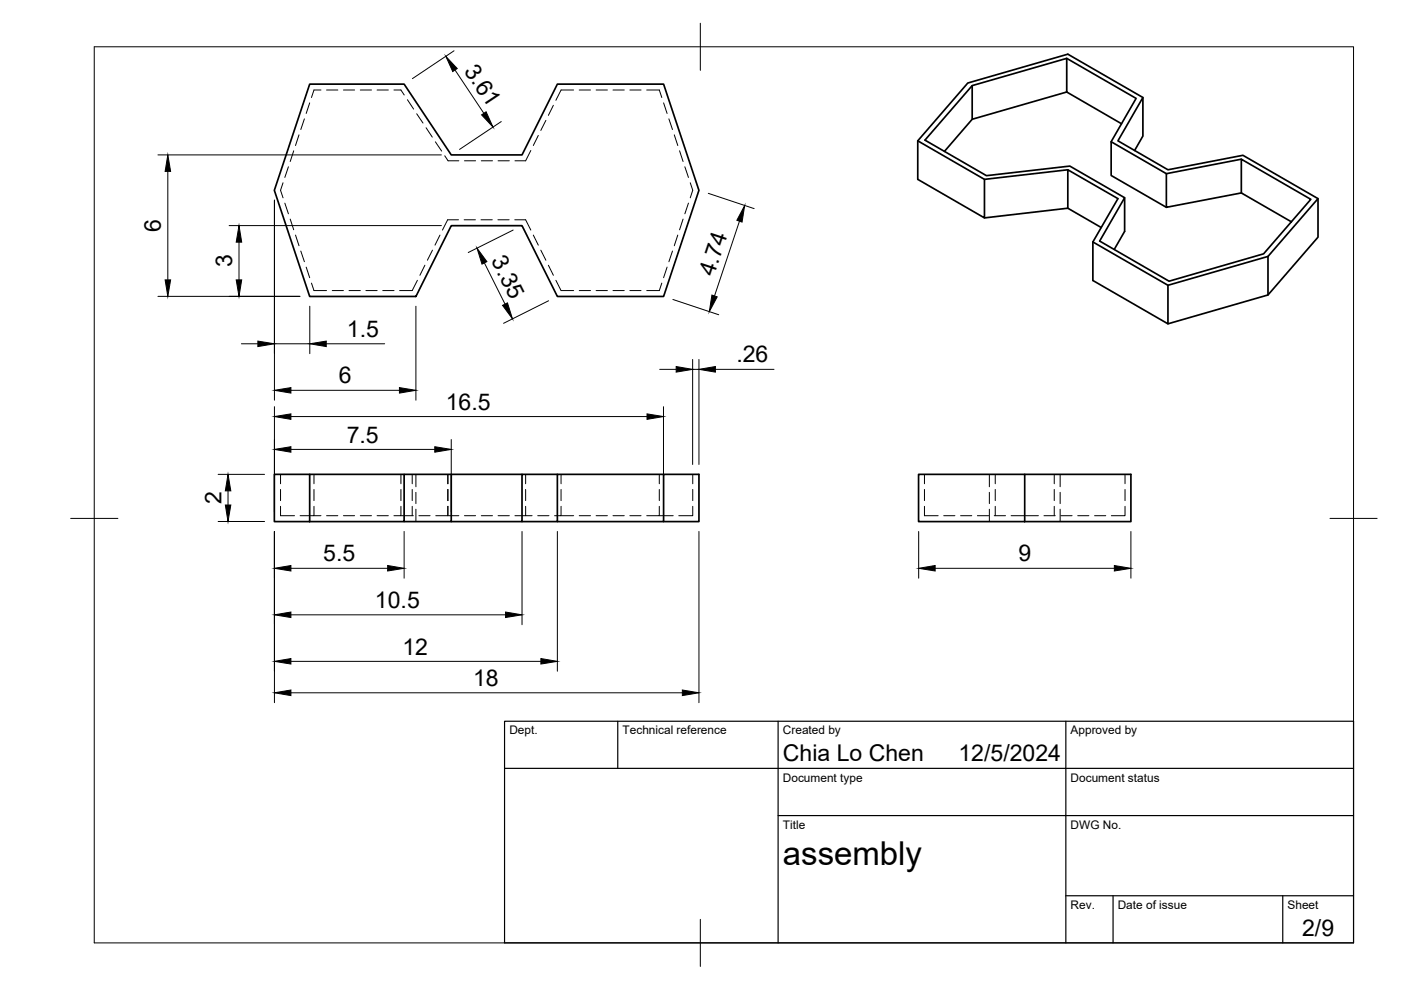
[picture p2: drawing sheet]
<svg xmlns="http://www.w3.org/2000/svg" width="297mm" height="210mm" viewBox="0 0 297 210" stroke-linecap="round" stroke-linejoin="round" font-family="sans-serif">
<!-- layer: Visible -->
<g fill="none" stroke="#000" stroke-width=".36">
<path d="M65.7 17.8h20l10 15h15l7.5-15h22.5l7.5 22.6-7.5 22.5h-22.5l-7.5-15h-15l-7.5 15h-22.5l-7.5-22.5zM206.1 18.2l20.1-5.8v7.1l-20.1 5.8zM206.1 18.2l-10 11.5 13 7.5 17.7-2 11.6 6.7v7.2l-2.2 3.8M226.2 12.4l14.7 8.5-5.3 9.1M226.2 19.5l11.6 6.7M194.6 29.9l14.1 8.1M206.1 25.3l-5.9 6.8M240.6 31.9l1.7-3.1v-8.1l-15.9-9.2-21.2 6.1-10.6 12.3v8.1l14.1 8.2v-8.2l17.7-2M242.3 20.7l-5.3 9.2 10.6 6.1 15.9-3.1 15.9 9.2v8.2l-10.6 12.2M247.3 36.8l-11.7-6.8v7.2l11.7 6.8M263.2 33.8l-15.9 3v7.2l15.9-3.1M208.7 46.2l17.7-2.1v-8.1l10.6 6.1-5.3 9.2v8.2l15.9 9.2v-8.2l21.2-6.1"/>
<path d="M226.4 44.1l7.1 4.1M231.7 51.3l15.9 9.2M238.4 41.9l-5.2 9.2 14.7 8.5 20-5.8 10-11.5-14.7-8.5v7.1l10.6 6.1M279.4 42.1l-10.6 12.3v8.1l-21.2 6.2M58.2 100.6h7.5v10h-7.5zM65.7 100.6h20M95.7 100.6h-10v10h-20M110.7 100.6h-15v10h-10M118.2 100.6h-7.5v10h-15M118.2 110.6h22.5v-10h7.5v10h-7.5M140.7 100.6h-22.5v10h-7.5M194.8 100.6h22.5v10h-22.5z"/>
<path d="M217.3 100.6h22.5v10h-22.5"/>
</g>
<!-- layer: Hidden -->
<g fill="none" stroke="#000" stroke-width=".21">
<path d="M68.1 19.1h-1.5l-.6 1.6M69.2 19.1h2.4M72.8 19.1h2.4M76.4 19.1h2.4M79.9 19.1h2.4M83.5 19.1h1.5l.7 1M121.6 19.1h-2.6l-1.1 2.2M122.8 19.1h2.4M126.4 19.1h2.4M130 19.1h2.4M133.5 19.1h2.4M137.1 19.1h2.7l.5 1.6"/>
<path d="M60 38.7l-.5 1.6 .5 1.6M61.2 35.4l-.8 2.2M62.3 32l-.8 2.2M63.4 28.6l-.7 2.3M64.5 25.2l-.7 2.3M65.7 21.8l-.8 2.3M86.4 21.1l1.3 2M88.3 24.1l1.4 2M90.3 27.1l1.4 2M92.3 30.1l1.3 1.9M94.3 33l.7 1.1h2.3M98.5 34.1h2.3"/>
<path d="M102 34.1h2.4M105.6 34.1h2.4M112.5 31.9l-1.1 2.2h-2.2M114.1 28.7l-1 2.2M115.7 25.5l-1 2.2M117.3 22.3l-1 2.2M140.7 21.8l.7 2.3M141.8 25.2l.8 2.3M143 28.6l.7 2.3M144.1 32l.7 2.2M145.2 35.4l.8 2.2M146.3 38.7l.6 1.6-.6 1.6"/>
<path d="M60.4 43.1l.8 2.2M61.5 46.5l.8 2.2M62.7 49.8l.7 2.3M63.8 53.2l.7 2.3M64.9 56.6l.8 2.3M88.5 59.4l-1.1 2.2h-2.7M90.1 56.2l-1.1 2.2M91.7 53l-1.1 2.2M93.3 49.8l-1.1 2.2M97.2 46.6h-2.3l-1.1 2.2M98.4 46.6h2.4M102 46.6h2.4"/>
<path d="M105.6 46.6h2.3M109.1 46.6h2.3l1.1 2.2M113.1 49.8l1 2.2M114.7 53l1 2.2M116.3 56.2l1 2.2M117.9 59.4l1.1 2.2h2.6M141.4 56.6l-.7 2.3M142.6 53.2l-.8 2.3M143.7 49.8l-.7 2.3M144.8 46.5l-.7 2.2M146 43.1l-.8 2.2M66 60l.6 1.6h2.6"/>
<path d="M70.4 61.6h2.4M74 61.6h2.4M77.6 61.6h2.4M81.2 61.6h2.3M122.8 61.6h2.4M126.4 61.6h2.4M130 61.6h2.4M133.5 61.6h2.4M140.3 60l-.5 1.6h-2.7M59.5 100.6v2M59.5 103.8v2.3M59.5 107.4v1.9h2.9"/>
<path d="M66.6 107.4v1.9h-3M66.6 100.6v2M66.6 103.8v2.3M66.6 109.3h1.5M69.2 109.3h2.4M72.8 109.3h2.4M76.4 109.3h2.4M79.9 109.3h2.4M85 107.4v1.9h-1.5M85 109.3h2.6M85 100.6v2M85 103.8v2.3"/>
<path d="M87.4 100.6v2M87.4 103.8v2.3M87.4 107.4v1.9M88.2 100.6v2.6M88.2 104.4v2.4M88.2 108v2.6M88.8 109.3h2.4M94.9 100.6v2M94.9 103.8v2.3M94.9 107.4v1.9M95 107.4v1.9h-2.6M95 109.3h2.3"/>
<path d="M95 100.6v2M95 103.8v2.3M98.5 109.3h2.3M102 109.3h2.4M105.6 109.3h2.4M111.4 107.4v1.9h-2.2M111.4 109.3h1.4M111.4 100.6v2M111.4 103.8v2.3M114 109.3h2.4M119 107.4v1.9h-1.4M119 109.3h2.6"/>
<path d="M119 100.6v2M119 103.8v2.3M122.8 109.3h2.4M126.4 109.3h2.4M130 109.3h2.4M133.5 109.3h2.4M139.8 107.4v1.9h-2.7M139.8 109.3h2.9M139.8 100.6v2M139.8 103.8v2.3M146.9 107.4v1.9h-3M146.9 100.6v2"/>
<path d="M146.9 103.8v2.3M196 107.4v1.9h2.9M196 100.6v2M196 103.8v2.3M200.1 109.3h2.4M203.7 109.3h2.3M207.2 109.3h2.4M209.8 100.6v2.6M209.8 104.4v2.4M209.8 108v2.6M210.8 109.3h2.4M211 100.6v2"/>
<path d="M211 103.8v2.3M211 107.4v1.9M214.4 109.3h5.8M221.3 109.3h2.4M223.5 100.6v2M223.5 103.8v2.3M223.5 107.4v1.9M224.8 100.6v2.6M224.8 104.4v2.4M224.8 108v2.6M224.9 109.3h2.4M228.5 109.3h2.4"/>
<path d="M232.1 109.3h2.3M238.5 107.4v1.9h-2.9M238.5 100.6v2M238.5 103.8v2.3"/>
</g>
<!-- layer: BORDER -->
<path d="M20 9.9h267v190h-267zM148.5 4.9v10M15 109.9h10M282 109.9h10M148.5 194.9v10" fill="none" stroke="#000" stroke-width=".21"/>
<!-- layer: TITLEBLOCK -->
<path d="M107 152.9h180v47h-180zM131 152.9v10M165 152.9v47M226 152.9v47M107 162.9h180M165 172.9h122M226 189.9h61M236 189.9v10M272 189.9v10" fill="none" stroke="#000" stroke-width=".25"/>
<!-- layer: FD_Dimensions -->
<g fill="none" stroke="#000" stroke-width=".21">
<path d="M96.3 10.8l-8.9 5.9M96.5 14.9l6.1 9.1M33.5 32.8h60.1M35.6 36.3v23M106.3 25.8l-8.9 5.9M48.6 47.8h45M50.7 51.3v8M58.2 42.4v42.5M102.7 55.7l4.4 8.8M108.8 48.8l-9.5 4.7M150.2 41l9.7 3.2M156.8 46.9l-5.3 15.9"/>
<path d="M33.5 62.8h30.1M51.2 72.9h3.5M58.2 72.9h7.5M65.7 64.9v10.1M69.2 72.9h12.4M88.2 64.9v20M116.3 63.8l-9.5 4.8M139.9 78.3h3.5M142.7 63.5l9.7 3.2M146.9 76.2v22.3M146.9 78.3h1.3M148.2 76.2v22.3"/>
<path d="M151.7 78.3h12.4M58.2 86.2v22.3M61.7 88.3h75.5M61.7 95.3h30.5M61.7 82.8h23M95.7 93.2v15.3M140.7 86.2v22.3M46.2 110.6h9.9M46.2 100.6h9.9M48.3 104.1v3M58.2 112.7v36.3M85.7 112.7v9.9"/>
<path d="M110.7 112.7v19.8M118.2 112.7v29.6M148.2 112.7v36.3M194.8 112.7v9.9M239.8 112.7v9.9M61.7 120.5h20.5M61.7 130.4h45.5M198.3 120.5h38M61.7 146.9h83M61.7 140.2h53"/>
</g>
<g fill="#000" stroke="#000" stroke-width=".21">
<path d="M94.5 12l2.4 2.5-.9 .7zM35.6 32.8l.6 3.5h-1.2zM102.1 24.4l1-.7 1.4 3.2zM35 59.3h1.2l-.6 3.5zM50.1 59.3h1.1l-.5 3.5zM50.7 47.8l.5 3.5h-1.1zM101.1 52.6l2.1 2.9-1 .5zM157.9 43.6l-.6 3.5-1.1-.4zM54.7 72.3l3.5 .6-3.5 .6zM65.7 72.9l3.5-.6v1.2zM106.6 64.7l1-.5 1 3.4zM143.4 77.7l3.5 .6-3.5 .6z"/>
<path d="M150.9 62.6l1.2 .3-1.7 3.2zM148.2 78.3l3.5-.6v1.2zM58.2 88.3l3.5-.6v1.2zM58.2 95.3l3.5-.6v1.2zM58.2 82.8l3.5-.6v1.1zM84.7 82.2l3.5 .6-3.5 .5zM92.2 94.7l3.5 .6-3.5 .6zM137.2 87.7l3.5 .6-3.5 .6zM47.8 107.1h1.1l-.6 3.5zM48.3 100.6l.6 3.5h-1.1zM58.2 120.5l3.5-.6v1.2zM82.2 119.9l3.5 .6-3.5 .6z"/>
<path d="M194.8 120.5l3.5-.6v1.2zM236.3 119.9l3.5 .6-3.5 .6zM58.2 140.2l3.5-.6v1.2zM58.2 130.4l3.5-.6v1.1zM107.2 129.8l3.5 .6-3.5 .5zM114.7 139.6l3.5 .6-3.5 .6zM58.2 146.9l3.5-.6v1.2zM144.7 146.3l3.5 .6-3.5 .6z"/>
</g>
<text font-size="7" x="166" y="183.4">assembly</text>
<g font-size="4.9">
<text x="98.3" y="15" transform="rotate(56 98.3 15)">3.61</text>
<text x="34.1" y="49.2" transform="rotate(-90 34.1 49.2)">6</text>
<text x="49.2" y="56.7" transform="rotate(-90 49.2 56.7)">3</text>
<text x="104.1" y="55.2" transform="rotate(63 104.1 55.2)">3.35</text>
<text x="151.3" y="58.8" transform="rotate(-72 151.3 58.8)">4.74</text>
<text x="73.6" y="71.4">1.5</text>
<text x="156.1" y="76.8">.26</text>
<text x="71.8" y="81.3">6</text>
<text x="94.5" y="86.9">16.5</text>
<text x="73.5" y="93.8">7.5</text>
<text x="46.9" y="106.9" transform="rotate(-90 46.9 106.9)">2</text>
<text x="68.5" y="119">5.5</text>
<text x="215.9" y="119">9</text>
<text x="79.5" y="128.9">10.5</text>
<text x="85.3" y="138.8">12</text>
<text x="100.3" y="145.4">18</text>
<text x="166" y="161.4">Chia Lo Chen</text>
<text x="203.2" y="161.4">12/5/2024</text>
<text x="276.1" y="198.6">2/9</text>
</g>
<g font-size="2.5">
<text x="108" y="155.7">Dept.</text>
<text x="132" y="155.7">Technical reference</text>
<text x="166" y="155.7">Created by</text>
<text x="227" y="155.7">Approved by</text>
<text x="166" y="165.7">Document type</text>
<text x="227" y="165.7">Document status</text>
<text x="166" y="175.7">Title</text>
<text x="227" y="175.7">DWG No.</text>
<text x="227" y="192.7">Rev.</text>
<text x="237" y="192.7">Date of issue</text>
<text x="273" y="192.7">Sheet</text>
</g>
</svg>
